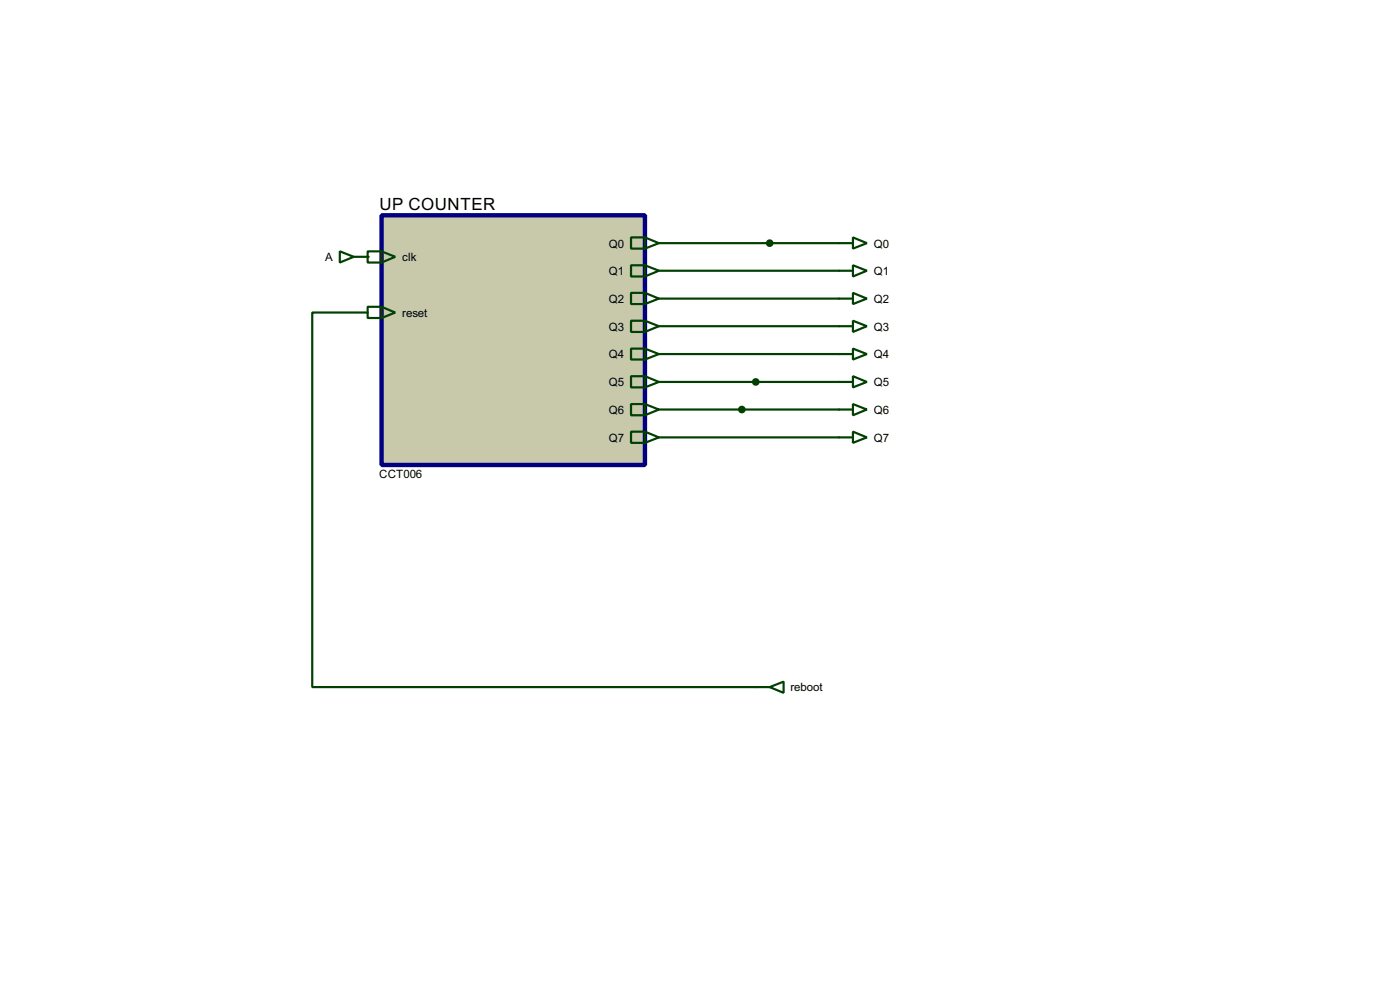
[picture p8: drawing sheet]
<svg xmlns="http://www.w3.org/2000/svg" width="256mm" height="180mm" viewBox="0 0 256 180" stroke-linecap="round" stroke-linejoin="round" font-family="sans-serif">
<path d="M67.4 57.2h-10.2v68.6h81.3M120.7 49.6h33M120.7 54.7h33M120.7 59.7h33M120.7 44.5h33M120.7 64.8h33M120.7 75h33M120.7 69.9h33M120.7 80.1h33" fill="none" stroke="#004000" stroke-width=".4"/>
<circle cx="67.4" cy="47" r=".2" fill="#004000"/>
<path d="M69.9 39.4h48.3v45.7h-48.3z" fill="#c8c8aa" stroke="#000080" stroke-width=".8"/>
<g fill="none" stroke="#004000" stroke-width=".4">
<path d="M62.3 46l2.5 1-2.5 1.1zM64.8 47h2.6M67.4 56.2h2.5l2.5 1-2.5 1h-2.5zM67.4 46h2.5l2.5 1-2.5 1.1h-2.5zM69.9 46v2.1M69.9 56.2v2M115.6 43.5h2.6l2.5 1-2.5 1h-2.6zM115.6 48.6h2.6l2.5 1-2.5 1h-2.6zM115.6 53.6h2.6l2.5 1.1-2.5 1h-2.6zM115.6 58.7h2.6l2.5 1-2.5 1.1h-2.6zM118.2 43.5v2M118.2 48.6v2"/>
<path d="M118.2 53.6v2.1M118.2 58.7v2.1M153.7 44.5h2.6M153.7 49.6h2.6M153.7 54.7h2.6M153.7 59.7h2.6M156.3 43.5l2.5 1-2.5 1zM156.3 48.6l2.5 1-2.5 1zM156.3 53.6l2.5 1.1-2.5 1zM156.3 58.7l2.5 1-2.5 1.1zM115.6 63.8h2.6l2.5 1-2.5 1h-2.6zM115.6 68.9h2.6l2.5 1-2.5 1h-2.6z"/>
<path d="M115.6 74h2.6l2.5 1-2.5 1h-2.6zM115.6 79h2.6l2.5 1.1-2.5 1h-2.6zM118.2 63.8v2M118.2 68.9v2M118.2 74v2M118.2 79v2.1M153.7 64.8h2.6M153.7 69.9h2.6M153.7 75h2.6M156.3 63.8l2.5 1-2.5 1zM156.3 68.9l2.5 1-2.5 1zM156.3 74l2.5 1-2.5 1z"/>
<path d="M156.3 79l2.5 1.1-2.5 1zM153.7 80.1h2.6M138.5 125.8h2.5M141 125.8l2.6-1v2z"/>
</g>
<g fill="#004000" stroke="#004000" stroke-width=".4">
<circle cx="135.9" cy="75" r=".5"/>
<circle cx="138.4" cy="69.9" r=".5"/>
<circle cx="141" cy="44.5" r=".5"/>
</g>
<text font-size="3.5" x="69.5" y="38.4">UP COUNTER</text>
<g font-size="2.4">
<text x="59.6" y="47.8">A</text>
<text x="73.7" y="47.8">clk</text>
<text x="111.5" y="45.3">Q0</text>
<text x="160.1" y="45.3">Q0</text>
<text x="111.5" y="50.4">Q1</text>
<text x="160.1" y="50.4">Q1</text>
<text x="73.7" y="58">reset</text>
<text x="111.5" y="55.4">Q2</text>
<text x="160.1" y="55.4">Q2</text>
<text x="111.5" y="60.5">Q3</text>
<text x="111.5" y="65.6">Q4</text>
<text x="160.1" y="60.5">Q3</text>
<text x="160.1" y="65.6">Q4</text>
<text x="111.5" y="70.7">Q5</text>
<text x="160.1" y="70.7">Q5</text>
<text x="111.5" y="75.8">Q6</text>
<text x="160.1" y="75.8">Q6</text>
<text x="111.5" y="80.8">Q7</text>
<text x="160.1" y="80.8">Q7</text>
<text x="69.5" y="87.5">CCT006</text>
<text x="144.8" y="126.6">reboot</text>
</g>
</svg>
